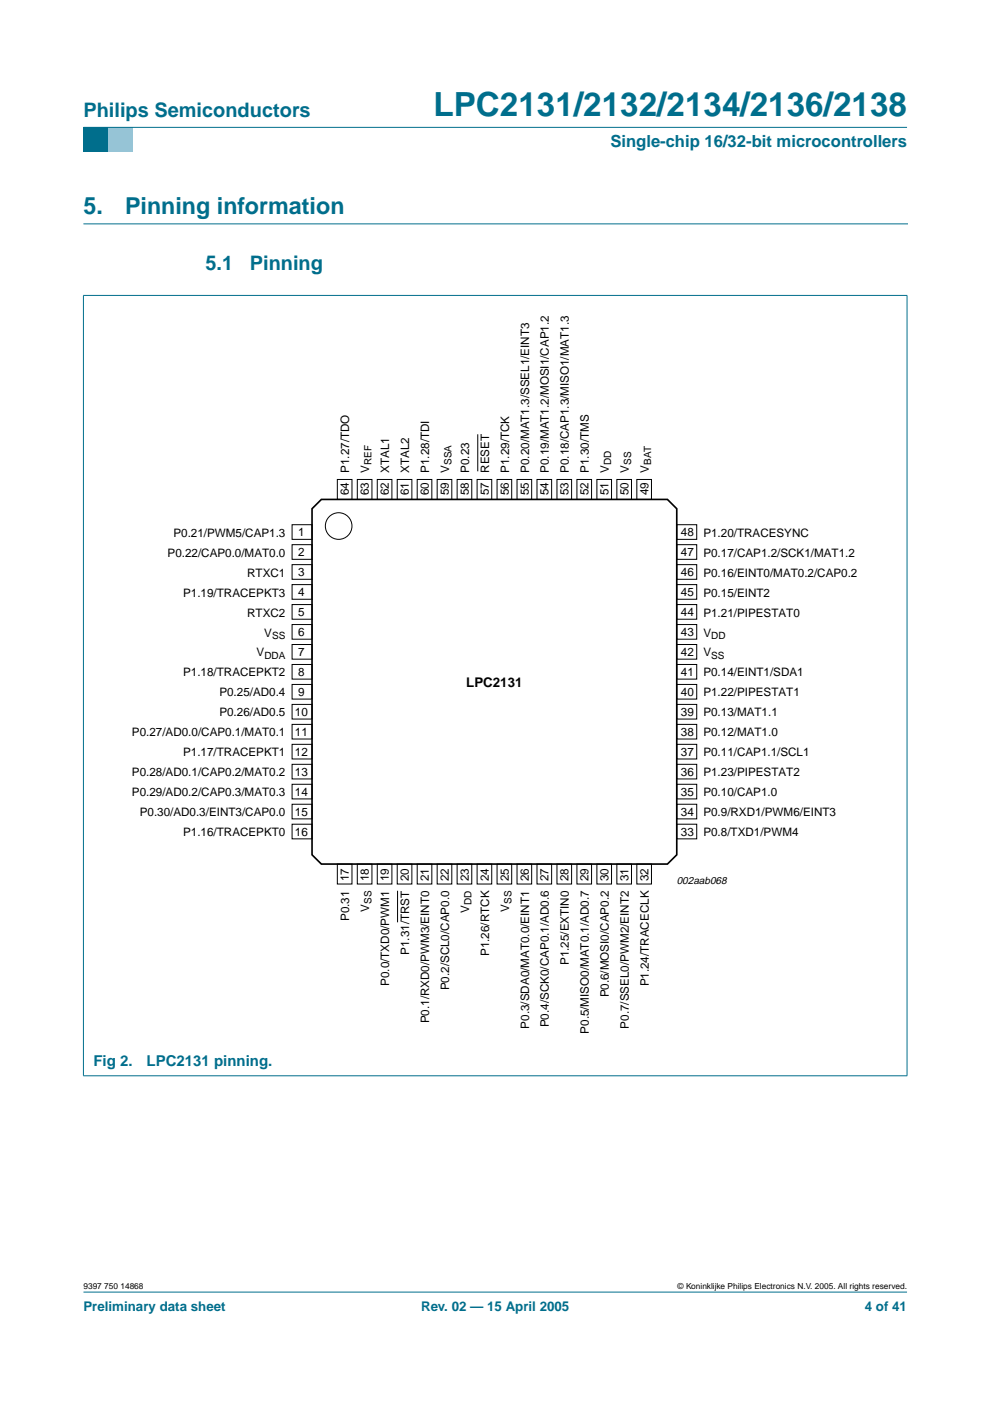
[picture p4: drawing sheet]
<svg xmlns="http://www.w3.org/2000/svg" width="210mm" height="297mm" viewBox="0 0 210 297" stroke-linecap="round" stroke-linejoin="round" font-family="sans-serif">
<path d="M17.7 273.9h174.6z" fill="#006e8c" stroke="#006e8c" stroke-width=".21"/>
<path d="M17.7 27h5.3v5.3h-5.3z" fill-rule="evenodd" fill="#006e8c"/>
<path d="M23 27h5.3v5.3h-5.3z" fill-rule="evenodd" fill="#96c4d6"/>
<g fill="#006e8c" stroke="#006e8c" stroke-width=".21">
<path d="M17.7 27h174.6z"/>
<path d="M17.7 62.7v165.3z"/>
<path d="M192.3 62.7v165.3z"/>
<path d="M17.6 62.6h174.8z"/>
<path d="M17.6 228.1h174.8z"/>
</g>
<path d="M17.7 47.5h174.7" fill="none" stroke="#006e8c" stroke-width=".21"/>
<g fill="none" stroke="#000" stroke-width=".21">
<path d="M61.9 111.2h4.3v3.2h-4.3zM61.9 115.5h4.3v3.1h-4.3zM61.9 119.7h4.3v3.1h-4.3zM71.5 101.7h3.1v4.2h-3.1zM75.8 101.7h3.1v4.2h-3.1zM80 101.7h3.1v4.2h-3.1zM84.2 101.7h3.1v4.2h-3.1zM88.5 101.7h3.1v4.2h-3.1zM92.7 101.7h3.1v4.2h-3.1zM96.9 101.7h3.1v4.2h-3.1zM101.2 101.7h3.1v4.2h-3.1zM105.4 101.7h3.1v4.2h-3.1z"/>
<path d="M109.6 101.7h3.1v4.2h-3.1zM113.9 101.7h3.1v4.2h-3.1zM118.1 101.7h3.1v4.2h-3.1zM122.3 101.7h3.1v4.2h-3.1zM126.6 101.7h3.1v4.2h-3.1zM130.8 101.7h3.1v4.2h-3.1zM135 101.7h3.1v4.2h-3.1zM143.5 111.2h4.2v3.2h-4.2zM143.5 115.5h4.2v3.1h-4.2zM143.5 119.7h4.2v3.1h-4.2zM61.9 123.9h4.3v3.2h-4.3zM61.9 128.2h4.3v3.1h-4.3z"/>
<path d="M61.9 132.4h4.3v3.1h-4.3zM61.9 136.6h4.3v3.2h-4.3zM143.5 123.9h4.2v3.2h-4.2zM143.5 128.2h4.2v3.1h-4.2zM143.5 132.4h4.2v3.1h-4.2zM143.5 136.6h4.2v3.2h-4.2zM61.9 140.9h4.3v3.1h-4.3zM61.9 145.1h4.3v3.1h-4.3zM61.9 149.3h4.3v3.2h-4.3zM61.9 153.6h4.3v3.1h-4.3zM61.9 157.8h4.3v3.1h-4.3zM143.5 140.9h4.2v3.1h-4.2z"/>
<path d="M143.5 145.1h4.2v3.1h-4.2zM143.5 149.3h4.2v3.2h-4.2zM143.5 153.6h4.2v3.1h-4.2zM143.5 157.8h4.2v3.1h-4.2zM61.9 162h4.3v3.2h-4.3zM61.9 166.3h4.3v3.1h-4.3zM61.9 170.5h4.3v3.1h-4.3zM61.9 174.7h4.3v3.2h-4.3zM143.5 162h4.2v3.2h-4.2zM143.5 166.3h4.2v3.1h-4.2zM143.5 170.5h4.2v3.1h-4.2zM143.5 174.7h4.2v3.2h-4.2z"/>
<path d="M71.5 183.2h3.1v4.2h-3.1zM75.8 183.2h3.1v4.2h-3.1zM80 183.2h3.1v4.2h-3.1zM84.2 183.2h3.1v4.2h-3.1zM88.5 183.2h3.1v4.2h-3.1zM92.7 183.2h3.1v4.2h-3.1zM96.9 183.2h3.1v4.2h-3.1zM101.2 183.2h3.1v4.2h-3.1zM105.4 183.2h3.1v4.2h-3.1zM109.6 183.2h3.1v4.2h-3.1zM113.9 183.2h3.1v4.2h-3.1zM118.1 183.2h3.1v4.2h-3.1z"/>
<path d="M122.3 183.2h3.1v4.2h-3.1zM126.6 183.2h3.1v4.2h-3.1zM130.8 183.2h3.1v4.2h-3.1zM135 183.2h3.1v4.2h-3.1z"/>
<circle cx="71.8" cy="111.5" r="2.82"/>
</g>
<path d="M66.2 107.9l1.9-2h73.4l2 2v73.3l-2 2h-73.4l-1.9-2z" fill="none" stroke="#000" stroke-width=".35"/>
<path d="M101.3 92.1v7.8zM84.3 188.9v6.7z" fill="#000" stroke="#000" stroke-width=".21"/>
<text font-size="7.1" fill="#006e8c" x="91.9" y="24.7">LPC2131/2132/2134/2136/2138</text>
<g font-size="4.9" fill="#006e8c">
<text x="17.7" y="45.5">5.</text>
<text x="26.5" y="45.5">Pinning information</text>
</g>
<g font-size="4.2" fill="#006e8c">
<text x="17.7" y="24.9">Philips Semiconductors</text>
<text x="43.6" y="57.3">5.1</text>
<text x="53" y="57.3">Pinning</text>
</g>
<text font-size="3.5" fill="#006e8c" x="129.4" y="31.1">Single-chip 16/32-bit microcontrollers</text>
<g font-size="3.2" fill="#006e8c">
<text x="19.8" y="226">Fig 2.</text>
<text x="31.1" y="226">LPC2131 pinning.</text>
</g>
<text font-size="2.8" x="98.9" y="145.7">LPC2131</text>
<g font-size="2.8" fill="#006e8c">
<text x="17.7" y="278">Preliminary data sheet</text>
<text x="89.3" y="278">Rev. 02 — 15 April 2005</text>
<text x="183.4" y="278">4 of 41</text>
</g>
<g font-size="2.5">
<text x="74.1" y="100.2" transform="rotate(-90 74.1 100.2)">P1.27/TDO</text>
<text x="78.3" y="100.2" transform="rotate(-90 78.3 100.2)">V</text>
<text x="82.5" y="100.2" transform="rotate(-90 82.5 100.2)">XTAL1</text>
<text x="86.8" y="100.2" transform="rotate(-90 86.8 100.2)">XTAL2</text>
<text x="91" y="100.2" transform="rotate(-90 91 100.2)">P1.28/TDI</text>
<text x="95.2" y="100.2" transform="rotate(-90 95.2 100.2)">V</text>
<text x="99.5" y="100.2" transform="rotate(-90 99.5 100.2)">P0.23</text>
<text x="103.7" y="100.2" transform="rotate(-90 103.7 100.2)">RESET</text>
<text x="107.9" y="100.2" transform="rotate(-90 107.9 100.2)">P1.29/TCK</text>
<text x="112.2" y="100.2" transform="rotate(-90 112.2 100.2)">P0.20/MAT1.3/SSEL1/EINT3</text>
<text x="116.4" y="100.2" transform="rotate(-90 116.4 100.2)">P0.19/MAT1.2/MOSI1/CAP1.2</text>
<text x="120.6" y="100.2" transform="rotate(-90 120.6 100.2)">P0.18/CAP1.3/MISO1/MAT1.3</text>
<text x="124.9" y="100.2" transform="rotate(-90 124.9 100.2)">P1.30/TMS</text>
<text x="129.1" y="100.2" transform="rotate(-90 129.1 100.2)">V</text>
<text x="133.3" y="100.2" transform="rotate(-90 133.3 100.2)">V</text>
<text x="137.6" y="100.2" transform="rotate(-90 137.6 100.2)">V</text>
<text x="74" y="105" transform="rotate(-90 74 105)">64</text>
<text x="78.2" y="105" transform="rotate(-90 78.2 105)">63</text>
<text x="82.5" y="105" transform="rotate(-90 82.5 105)">62</text>
<text x="86.7" y="105" transform="rotate(-90 86.7 105)">61</text>
<text x="90.9" y="105" transform="rotate(-90 90.9 105)">60</text>
<text x="95.2" y="105" transform="rotate(-90 95.2 105)">59</text>
<text x="99.4" y="105" transform="rotate(-90 99.4 105)">58</text>
<text x="103.6" y="105" transform="rotate(-90 103.6 105)">57</text>
<text x="107.9" y="105" transform="rotate(-90 107.9 105)">56</text>
<text x="112.1" y="105" transform="rotate(-90 112.1 105)">55</text>
<text x="116.3" y="105" transform="rotate(-90 116.3 105)">54</text>
<text x="120.6" y="105" transform="rotate(-90 120.6 105)">53</text>
<text x="124.8" y="105" transform="rotate(-90 124.8 105)">52</text>
<text x="129" y="105" transform="rotate(-90 129 105)">51</text>
<text x="133.3" y="105" transform="rotate(-90 133.3 105)">50</text>
<text x="137.5" y="105" transform="rotate(-90 137.5 105)">49</text>
<text x="36.8" y="113.8">P0.21/PWM5/CAP1.3</text>
<text x="63.2" y="113.7">1</text>
<text x="144.4" y="113.7">48</text>
<text x="149.1" y="113.8">P1.20/TRACESYNC</text>
<text x="35.5" y="118">P0.22/CAP0.0/MAT0.0</text>
<text x="63.2" y="118">2</text>
<text x="144.4" y="118">47</text>
<text x="149.1" y="118">P0.17/CAP1.2/SCK1/MAT1.2</text>
<text x="52.4" y="122.3">RTXC1</text>
<text x="63.2" y="122.2">3</text>
<text x="144.4" y="122.2">46</text>
<text x="149.1" y="122.3">P0.16/EINT0/MAT0.2/CAP0.2</text>
<text x="38.8" y="126.5">P1.19/TRACEPKT3</text>
<text x="52.4" y="130.7">RTXC2</text>
<text x="63.2" y="126.4">4</text>
<text x="63.2" y="130.7">5</text>
<text x="144.4" y="126.4">45</text>
<text x="144.4" y="130.7">44</text>
<text x="149.1" y="126.5">P0.15/EINT2</text>
<text x="149.1" y="130.7">P1.21/PIPESTAT0</text>
<text x="56" y="135">V</text>
<text x="63.2" y="134.9">6</text>
<text x="144.4" y="134.9">43</text>
<text x="149.1" y="135">V</text>
<text x="38.8" y="143.4">P1.18/TRACEPKT2</text>
<text x="54.4" y="139.2">V</text>
<text x="63.2" y="139.1">7</text>
<text x="63.2" y="143.4">8</text>
<text x="144.4" y="139.1">42</text>
<text x="144.4" y="143.4">41</text>
<text x="149.1" y="139.2">V</text>
<text x="149.1" y="143.4">P0.14/EINT1/SDA1</text>
<text x="46.5" y="147.7">P0.25/AD0.4</text>
<text x="63.2" y="147.6">9</text>
<text x="144.4" y="147.6">40</text>
<text x="149.1" y="147.7">P1.22/PIPESTAT1</text>
<text x="46.5" y="151.9">P0.26/AD0.5</text>
<text x="62.5" y="151.8">10</text>
<text x="144.4" y="151.8">39</text>
<text x="149.1" y="151.9">P0.13/MAT1.1</text>
<text x="28" y="156.1">P0.27/AD0.0/CAP0.1/MAT0.1</text>
<text x="38.8" y="160.4">P1.17/TRACEPKT1</text>
<text x="62.5" y="156.1">11</text>
<text x="62.5" y="160.3">12</text>
<text x="144.4" y="156.1">38</text>
<text x="144.4" y="160.3">37</text>
<text x="149.1" y="156.1">P0.12/MAT1.0</text>
<text x="149.1" y="160.4">P0.11/CAP1.1/SCL1</text>
<text x="28" y="164.6">P0.28/AD0.1/CAP0.2/MAT0.2</text>
<text x="62.5" y="164.5">13</text>
<text x="144.4" y="164.5">36</text>
<text x="149.1" y="164.6">P1.23/PIPESTAT2</text>
<text x="28" y="168.8">P0.29/AD0.2/CAP0.3/MAT0.3</text>
<text x="29.6" y="173.1">P0.30/AD0.3/EINT3/CAP0.0</text>
<text x="62.5" y="168.8">14</text>
<text x="62.5" y="173">15</text>
<text x="144.4" y="168.8">35</text>
<text x="144.4" y="173">34</text>
<text x="149.1" y="168.8">P0.10/CAP1.0</text>
<text x="149.1" y="173.1">P0.9/RXD1/PWM6/EINT3</text>
<text x="38.8" y="177.3">P1.16/TRACEPKT0</text>
<text x="62.5" y="177.2">16</text>
<text x="144.4" y="177.2">33</text>
<text x="149.1" y="177.3">P0.8/TXD1/PWM4</text>
<text x="74" y="186.8" transform="rotate(-90 74 186.8)">17</text>
<text x="78.2" y="186.8" transform="rotate(-90 78.2 186.8)">18</text>
<text x="82.5" y="186.8" transform="rotate(-90 82.5 186.8)">19</text>
<text x="86.7" y="186.8" transform="rotate(-90 86.7 186.8)">20</text>
<text x="90.9" y="186.8" transform="rotate(-90 90.9 186.8)">21</text>
<text x="95.2" y="186.8" transform="rotate(-90 95.2 186.8)">22</text>
<text x="99.4" y="186.8" transform="rotate(-90 99.4 186.8)">23</text>
<text x="103.6" y="186.8" transform="rotate(-90 103.6 186.8)">24</text>
<text x="107.9" y="186.8" transform="rotate(-90 107.9 186.8)">25</text>
<text x="112.1" y="186.8" transform="rotate(-90 112.1 186.8)">26</text>
<text x="116.3" y="186.8" transform="rotate(-90 116.3 186.8)">27</text>
<text x="120.6" y="186.8" transform="rotate(-90 120.6 186.8)">28</text>
<text x="124.8" y="186.8" transform="rotate(-90 124.8 186.8)">29</text>
<text x="129" y="186.8" transform="rotate(-90 129 186.8)">30</text>
<text x="133.3" y="186.8" transform="rotate(-90 133.3 186.8)">31</text>
<text x="137.5" y="186.8" transform="rotate(-90 137.5 186.8)">32</text>
<text x="74.1" y="195.3" transform="rotate(-90 74.1 195.3)">P0.31</text>
<text x="78.3" y="193.3" transform="rotate(-90 78.3 193.3)">V</text>
<text x="99.5" y="193.5" transform="rotate(-90 99.5 193.5)">V</text>
<text x="107.9" y="193.3" transform="rotate(-90 107.9 193.3)">V</text>
<text x="86.8" y="202.4" transform="rotate(-90 86.8 202.4)">P1.31/TRST</text>
<text x="103.7" y="202.7" transform="rotate(-90 103.7 202.7)">P1.26/RTCK</text>
<text x="82.5" y="209" transform="rotate(-90 82.5 209)">P0.0/TXD0/PWM1</text>
<text x="95.2" y="210" transform="rotate(-90 95.2 210)">P0.2/SCL0/CAP0.0</text>
<text x="120.6" y="204.6" transform="rotate(-90 120.6 204.6)">P1.25/EXTIN0</text>
<text x="137.6" y="209.2" transform="rotate(-90 137.6 209.2)">P1.24/TRACECLK</text>
<text x="129.1" y="211.5" transform="rotate(-90 129.1 211.5)">P0.6/MOSI0/CAP0.2</text>
<text x="91" y="217" transform="rotate(-90 91 217)">P0.1/RXD0/PWM3/EINT0</text>
<text x="112.2" y="218.1" transform="rotate(-90 112.2 218.1)">P0.3/SDA0/MAT0.0/EINT1</text>
<text x="116.4" y="217.8" transform="rotate(-90 116.4 217.8)">P0.4/SCK0/CAP0.1/AD0.6</text>
<text x="124.9" y="219.2" transform="rotate(-90 124.9 219.2)">P0.5/MISO0/MAT0.1/AD0.7</text>
<text x="133.3" y="218.1" transform="rotate(-90 133.3 218.1)">P0.7/SSEL0/PWM2/EINT2</text>
</g>
<text font-size="2.2" x="143.5" y="187.4">002aab068</text>
<g font-size="2.1">
<text x="78.8" y="98.6" transform="rotate(-90 78.8 98.6)">REF</text>
<text x="95.7" y="98.6" transform="rotate(-90 95.7 98.6)">SSA</text>
<text x="129.6" y="98.6" transform="rotate(-90 129.6 98.6)">DD</text>
<text x="133.8" y="98.6" transform="rotate(-90 133.8 98.6)">SS</text>
<text x="138.1" y="98.6" transform="rotate(-90 138.1 98.6)">BAT</text>
<text x="57.7" y="135.4">SS</text>
<text x="150.8" y="135.4">DD</text>
<text x="56" y="139.7">DDA</text>
<text x="150.8" y="139.7">SS</text>
<text x="78.8" y="191.7" transform="rotate(-90 78.8 191.7)">SS</text>
<text x="100" y="191.9" transform="rotate(-90 100 191.9)">DD</text>
<text x="108.4" y="191.7" transform="rotate(-90 108.4 191.7)">SS</text>
</g>
<g font-size="1.8">
<text x="17.7" y="273.4">9397 750 14868</text>
<text x="143.7" y="273.4">© Koninklijke Philips Electronics N.V. 2005. All rights reserved.</text>
</g>
</svg>
